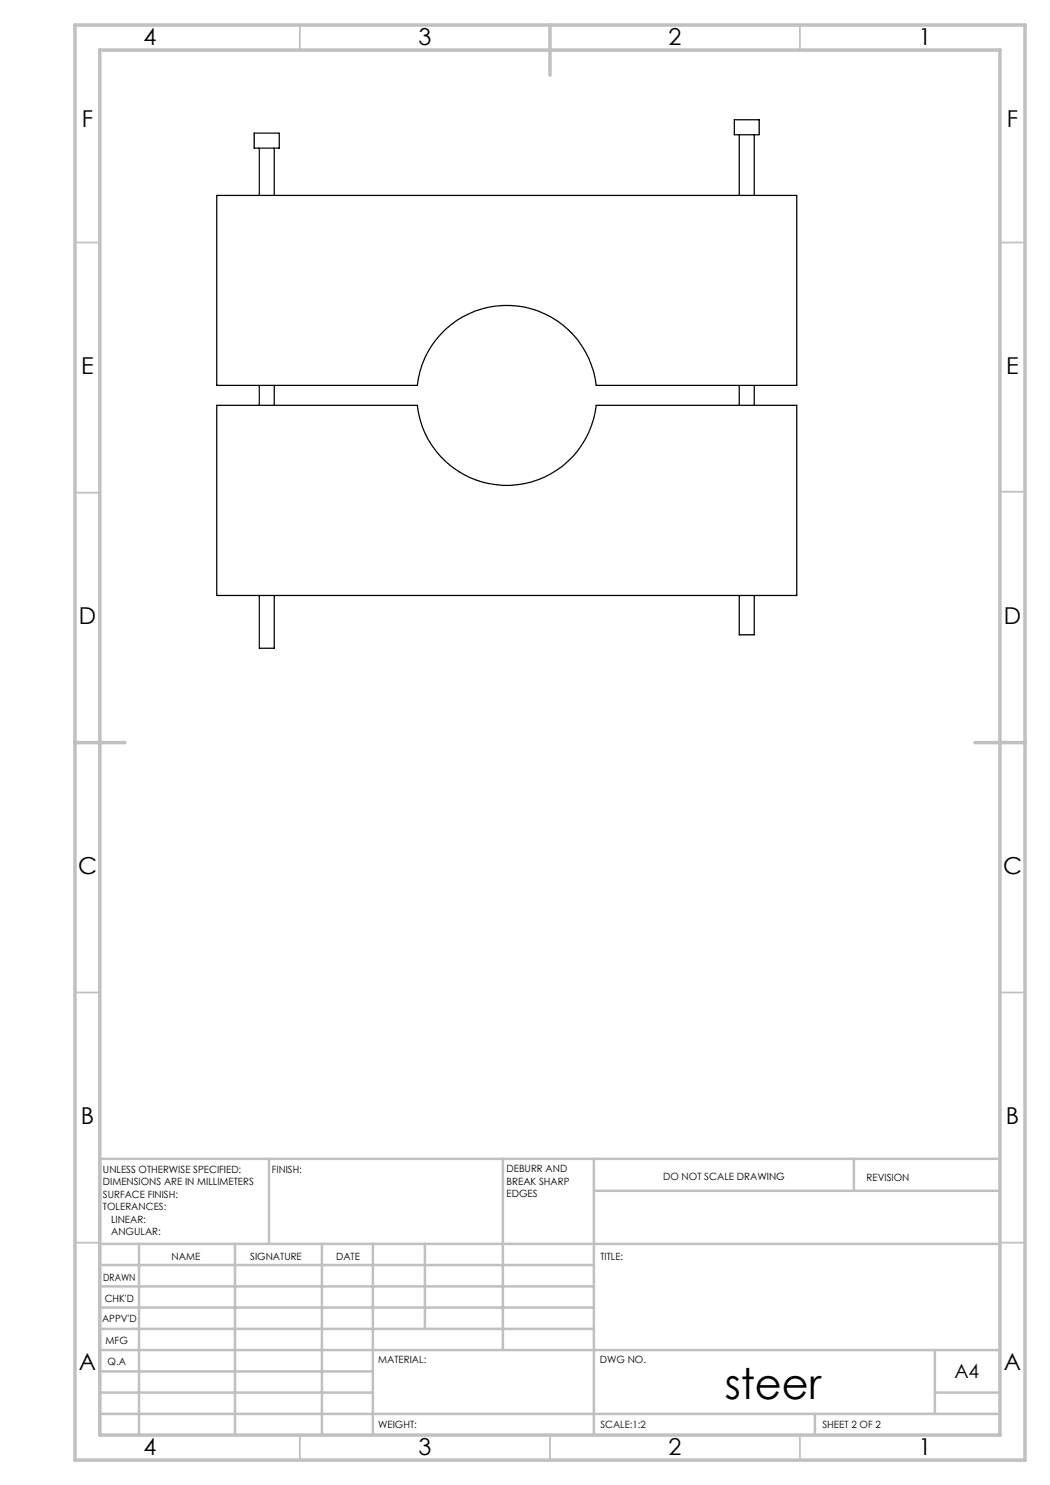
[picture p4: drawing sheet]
<svg xmlns="http://www.w3.org/2000/svg" width="210mm" height="297mm" viewBox="0 0 210 297" stroke-linecap="round" stroke-linejoin="round" font-family="sans-serif">
<g fill="none" stroke="#c0c0c0" stroke-width=".35">
<path d="M60 5v5M160 5v5M15 48.5h5M200 48.5h5M15 98.5h5M200 98.4h5M15 198.5h5M200 198.5h5M15 248.5h5M200 248.5h5M60 287v5M110 287v5"/>
<path d="M160 287v5"/>
</g>
<g fill="none" stroke="#c0c0c0" stroke-width=".5">
<path d="M53.8 231.8v17M100.6 231.8v38.2M118.8 231.8v55.2M118.8 238.2h81.2M170.8 231.8v6.4M200 231.8h-180v55.2M20 248.8h180M20 257.3h98.8M20 253h98.8M27.8 248.8v38.2M47 248.8v38.2M64.4 248.8v38.2"/>
<path d="M74.6 248.8v38.2M85 248.8v17M20 265.8h98.8M20 261.5h98.8M20 278.5h54.6M20 274.3h54.6M20 270h180M187 278.5h13M187 270v12.8M20 282.8h180M163 282.8v4.2"/>
</g>
<path d="M15 5h190v287h-190zM20 10h180v277h-180zM110 5v10M15 148.5h10M195 148.5h10" fill="none" stroke="#c0c0c0" stroke-width=".7"/>
<g fill="none" stroke="#000" stroke-width=".25">
<path d="M43.4 39.1h115.9v38h-40.1a18 18 0 0 0-17.8-16 18 18 0 0 0-17.9 16h-40.1zM50.8 26.6h5v3h-5zM51.9 29.6v9.5M54.9 29.6v9.5M146.9 24h4.9v2.9h-4.9zM147.8 26.9v12.2M150.8 26.9v12.2M51.9 77.1v4M54.9 77.1v4M147.8 77.1v4M150.8 77.1v4M43.4 81.1h40.1a18 18 0 0 0 17.9 16 18 18 0 0 0 17.8-16h40.1v38h-115.9z"/>
<path d="M51.9 119.1v10.5h3v-10.5M147.8 119.1v7.9h3v-7.9"/>
</g>
<text font-size="8.5" x="145" y="279.7">steer</text>
<g font-size="4.7">
<text x="28.7" y="9">4</text>
<text x="83.7" y="9">3</text>
<text x="133.7" y="9">2</text>
<text x="183.7" y="9">1</text>
<text x="16.4" y="25.5">F</text>
<text x="201.4" y="25.5">F</text>
<text x="16.2" y="74.7">E</text>
<text x="201.2" y="74.7">E</text>
<text x="15.8" y="124.7">D</text>
<text x="200.8" y="124.7">D</text>
<text x="15.6" y="174.7">C</text>
<text x="200.6" y="174.7">C</text>
<text x="16.2" y="224.7">B</text>
<text x="201.2" y="224.7">B</text>
<text x="15.8" y="274">A</text>
<text x="200.8" y="274">A</text>
<text x="28.7" y="291">4</text>
<text x="83.7" y="291">3</text>
<text x="133.7" y="291">2</text>
<text x="183.7" y="291">1</text>
</g>
<text font-size="3.9" x="190.9" y="275.5">A4</text>
<g font-size="2">
<text x="20.6" y="234.6">UNLESS OTHERWISE SPECIFIED:</text>
<text x="20.6" y="237.1">DIMENSIONS ARE IN MILLIMETERS</text>
<text x="20.6" y="239.6">SURFACE FINISH:</text>
<text x="54.4" y="234.6">FINISH:</text>
<text x="101.3" y="234.5">DEBURR AND</text>
<text x="101.3" y="237">BREAK SHARP</text>
<text x="101.3" y="239.5">EDGES</text>
<text x="132.6" y="236">DO NOT SCALE DRAWING</text>
<text x="173.3" y="236.2">REVISION</text>
<text x="20.6" y="242.1">TOLERANCES:</text>
<text x="22.2" y="244.6">LINEAR:</text>
<text x="22.2" y="247.1">ANGULAR:</text>
<text x="34.3" y="252">NAME</text>
<text x="50" y="251.9">SIGNATURE</text>
<text x="67.2" y="251.9">DATE</text>
<text x="120.1" y="251.9">TITLE:</text>
<text x="20.6" y="256.1">DRAWN</text>
<text x="20.9" y="260.3">CHK'D</text>
<text x="20.4" y="264.4">APPV'D</text>
<text x="21.1" y="268.8">MFG</text>
<text x="21.5" y="273">Q.A</text>
<text x="75.6" y="272.5">MATERIAL:</text>
<text x="120" y="272.5">DWG NO.</text>
<text x="75.6" y="285.5">WEIGHT:</text>
<text x="120.1" y="285.6">SCALE:1:2</text>
<text x="164.5" y="285.6">SHEET 2 OF 2</text>
</g>
</svg>
